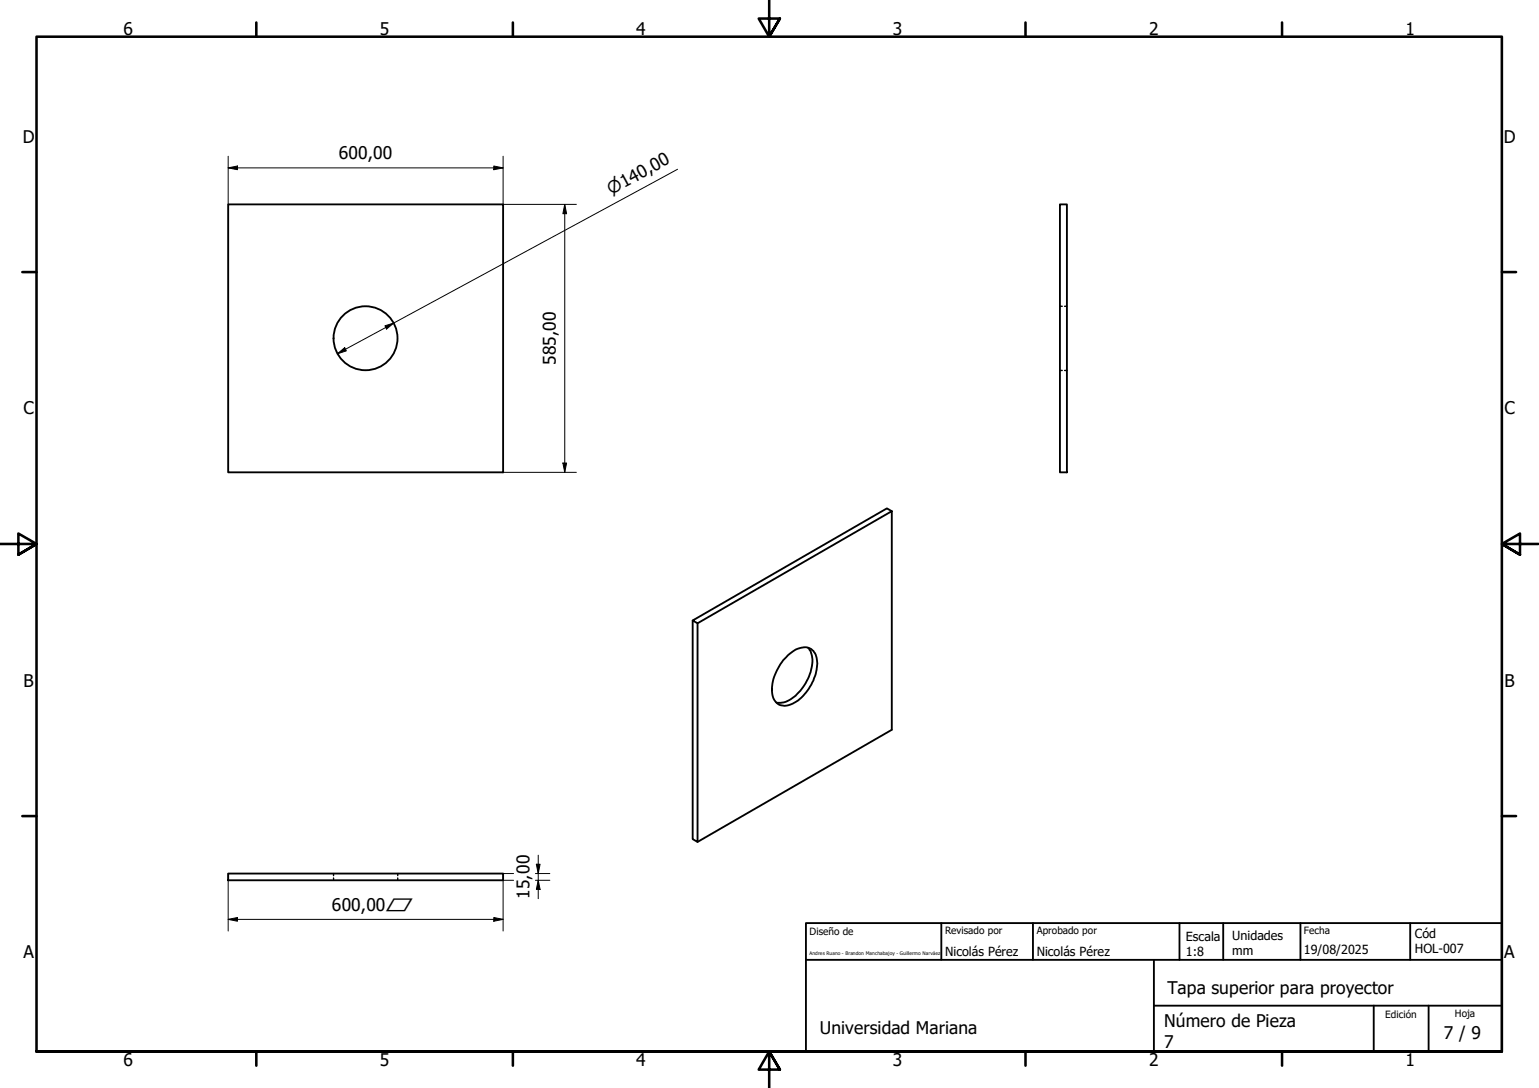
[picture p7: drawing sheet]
<svg xmlns="http://www.w3.org/2000/svg" width="420mm" height="297mm" viewBox="0 0 420 297" stroke-linecap="round" stroke-linejoin="round" font-family="sans-serif">
<!-- layer: Visible (ISO) -->
<g fill="none" stroke="#000" stroke-width=".51">
<path d="M62.3 55.8h75.1v73.2h-75.1zM289.4 55.8h1.9v73.2h-1.9zM243.5 139.6l-53.1 30.6-1.3-.8 53-30.6 1.4 .8v59.6l-53.1 30.7M189.1 169.4v59.7l1.3 .8v-59.7M215.1 178.9a5.9 5.9 0 0 1 6-1.9 4.4 4.4 0 0 1 2 4.7 13.1 13.1 0 0 1-7.1 10.6 3.5 3.5 0 0 1-3.7-.2 3.5 3.5 0 0 1-1.5-3.3 13.9 13.9 0 0 1 4.3-9.9zM220.6 176.8a6.9 6.9 0 0 1 .7 6.7 12.6 12.6 0 0 1-7.3 8.3h-2M62.3 238.5h75.1v1.8h-75.1z"/>
<circle cx="99.8" cy="92.3" r="8.7"/>
</g>
<!-- layer: Oculto (ISO) -->
<path d="M289.4 83.6h.6M290.6 83.6h.7M289.4 101.1h.6M290.6 101.1h.7M91.1 238.5v.6M91.1 239.7v.6M108.6 238.5v.6M108.6 239.7v.6" fill="none" stroke="#000" stroke-width=".38"/>
<!-- layer: Borde (ISO) -->
<g fill="none" stroke="#000" stroke-width=".7">
<path d="M70 6.1v3.9M140 6.1v3.9M210 0v10l-2.9-4.9h5.8l-2.9 4.9 2.9-4.9M280 6.1v3.9M350 6.1v3.9M6.1 74.3h3.9M410 74.3h3.9M0 148.5h10l-5-2.8v5.7l5-2.9-5 2.9M420 148.5h-10l5-2.8v5.7l-5-2.9 5 2.9M6.1 222.8h3.9M410 222.8h3.9M10 287.1v-277.1h400v277.1h-400h400"/>
<path d="M70 287.1v3.8M140 287.1v3.8M212.9 292l-2.9-4.9 2.9 4.9h-5.8l2.9-4.9v9.9M280 287.1v3.8M350 287.1v3.8"/>
</g>
<path d="M220 252h190v35.1h-190zM257 252v10.1M282 252v10.1M322 252v10.1M333.9 252v10.1M355 252v10.1M385 252v10.1M220 262.1h190M315 274.6h95M315 262.1v25M375 274.6v12.5M390 274.6v12.5" fill="none" stroke="#000" stroke-width=".51"/>
<!-- layer: Cota (ISO) -->
<g fill="none" stroke="#000" stroke-width=".27">
<path d="M62.3 45.8l2.5-.5v1zM62.3 45.8h75.1M62.3 42.7v13.1M134.8 45.3l2.6 .5-2.6 .5zM137.4 42.7v13.1h20M154.2 55.8l.5 2.5h-1zM154.2 55.8v73.2M185 46.2l-92.9 50.4M92.1 96.6l2-1.7 .5 .9zM105.1 88.9l2.4-.7-2 1.6zM137.4 129h20M153.7 126.4h1l-.5 2.6z"/>
<path d="M62.3 238.5v15.7M140.2 238.5h-2.8v15.7M146.2 238.5h3.9M146.4 236h1l-.5 2.5zM146.9 233.5v11.8M62.3 251l2.5-.5v1zM62.3 251h75.1M134.8 250.5l2.6 .5-2.6 .5zM137.4 240.3h2.8M146.2 240.3h3.9M146.9 240.3l.5 2.5h-1z"/>
</g>
<path d="M62.3 45.8l2.5-.5v1zM134.8 45.3l2.6 .5-2.6 .5zM154.2 55.8l.5 2.5h-1zM92.1 96.6l2-1.7 .5 .9zM105.1 88.9l2.4-.7-2 1.6zM153.7 126.4h1l-.5 2.6zM146.4 236h1l-.5 2.5zM62.3 251l2.5-.5v1zM134.8 250.5l2.6 .5-2.6 .5zM146.9 240.3l.5 2.5h-1z" fill="#000"/>
<g font-size="4.8">
<text x="33.7" y="9.6">6</text>
<text x="103.7" y="9.6">5</text>
<text x="173.7" y="9.6">4</text>
<text x="243.7" y="9.6">3</text>
<text x="313.7" y="9.6">2</text>
<text x="383.7" y="9.6">1</text>
<text x="6.2" y="38.9">D</text>
<text x="410.5" y="38.9">D</text>
<text x="92.5" y="43.4">600,00</text>
<text x="151.8" y="99.7" transform="rotate(-90 151.8 99.7)">585,00</text>
<text x="6.4" y="113.1">C</text>
<text x="410.7" y="113.1">C</text>
<text x="6.4" y="187.4">B</text>
<text x="410.7" y="187.4">B</text>
<text x="144.5" y="245.4" transform="rotate(-90 144.5 245.4)">15,00</text>
<text x="90.6" y="248.6">600,00⏥</text>
<text x="6.4" y="261.7">A</text>
<text x="410.7" y="261.7">A</text>
<text x="318.7" y="271.5">Tapa superior para proyector</text>
<text x="317.8" y="280.5">Número de Pieza</text>
<text x="223.8" y="282.2">Universidad Mariana</text>
<text x="317.8" y="286.2">7</text>
<text x="394.2" y="283.8">7 / 9</text>
<text x="33.7" y="290.9">6</text>
<text x="103.7" y="290.9">5</text>
<text x="173.7" y="290.9">4</text>
<text x="243.7" y="290.9">3</text>
<text x="313.7" y="290.9">2</text>
<text x="383.7" y="290.9">1</text>
</g>
<text font-size="4.6" x="166.9" y="53.3" transform="rotate(-29 166.9 53.3)">⌀140,00</text>
<g font-size="3.4">
<text x="323.8" y="256.8">Escala</text>
<text x="336.4" y="256.7">Unidades</text>
<text x="386.3" y="256.2">Cód</text>
<text x="258" y="261">Nicolás Pérez</text>
<text x="283" y="261">Nicolás Pérez</text>
<text x="323.8" y="260.9">1:8</text>
<text x="336.4" y="260.8">mm</text>
<text x="356" y="260.5">19/08/2025</text>
<text x="386.3" y="260.3">HOL-007</text>
</g>
<g font-size="2.7">
<text x="221" y="255.3">Diseño de</text>
<text x="258" y="255.1">Revisado por</text>
<text x="283" y="255.1">Aprobado por</text>
<text x="356" y="255.1">Fecha</text>
<text x="378.2" y="277.8">Edición</text>
<text x="397.2" y="277.5">Hoja</text>
</g>
<text font-size="1.3" x="221" y="260.8">Andres Ruano - Brandon Manchabajoy - Guillermo Narváez</text>
</svg>
